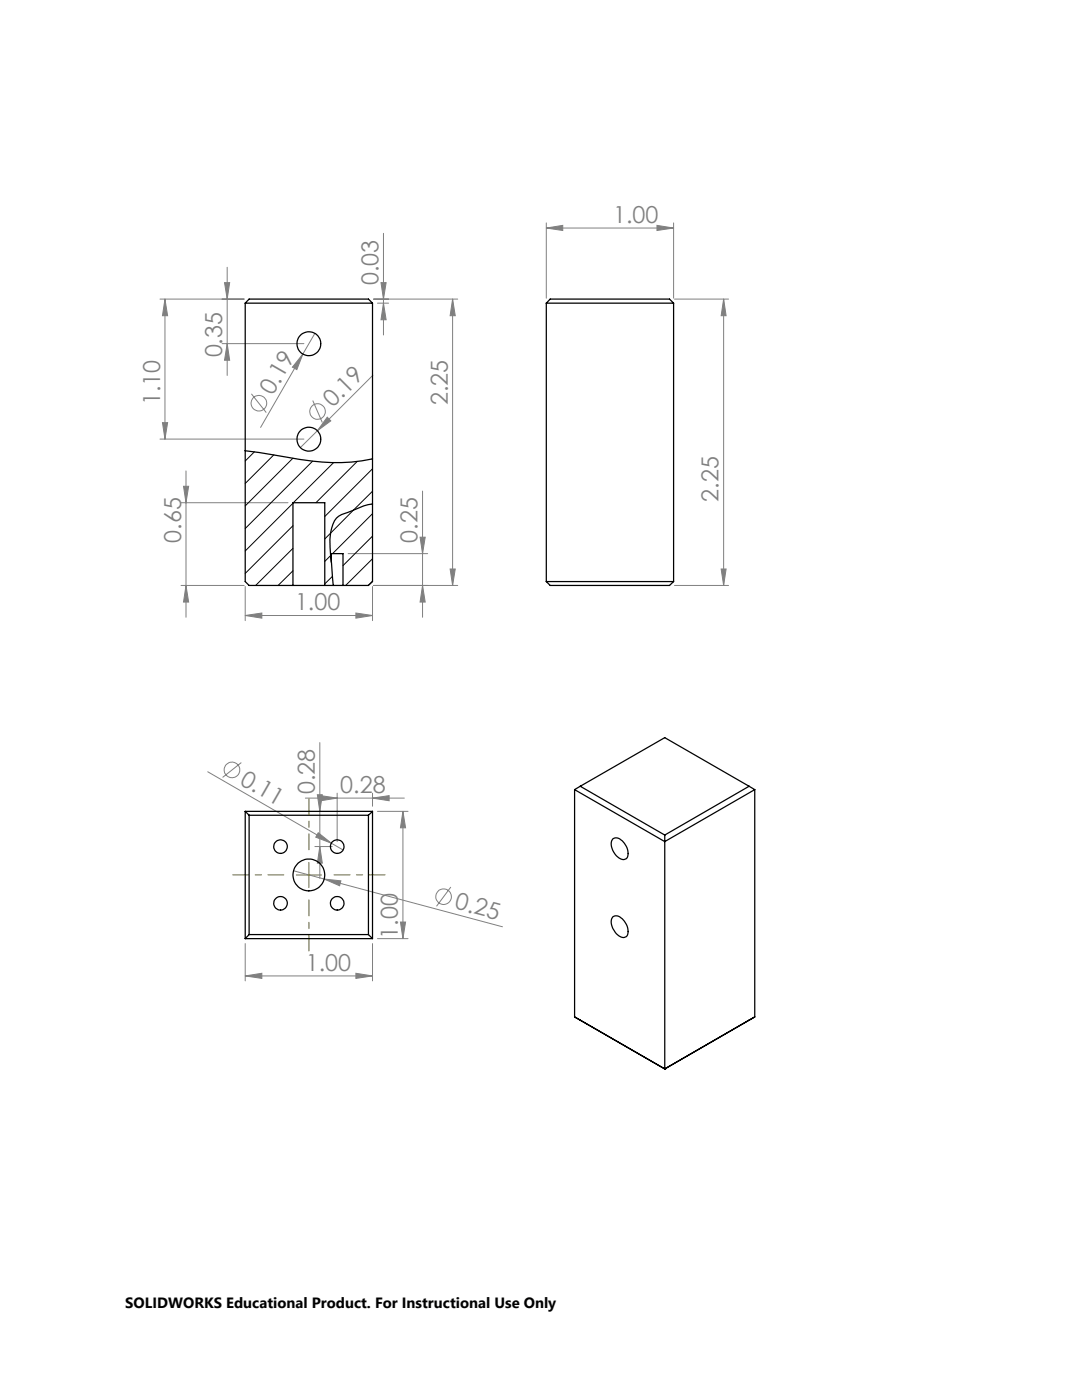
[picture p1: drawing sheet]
<svg xmlns="http://www.w3.org/2000/svg" width="216mm" height="279mm" viewBox="0 0 216 279" stroke-linecap="round" stroke-linejoin="round" font-family="sans-serif">
<g fill="none" stroke="#808080" stroke-width=".2">
<path d="M31.9 59.7h16.8M32.9 59.7l.5 3.3h-1zM32.9 59.7v27.9M44.8 56.4h1l-.5 3.3zM45.3 53.3v21.6M74.5 59.7h16.8M76 56.4h1l-.5 3.3zM76.5 46.6v20.3M90.3 59.7l.5 3.3h-1zM90.3 59.7v57.1M109 45.5l3.3-.5v1zM109 44.5v15"/>
<path d="M109 45.5h25.4M131.1 45l3.3 .5-3.3 .5zM134.4 44.5v15M134.6 59.7h10.8M144.4 59.7l.5 3.3h-1zM144.4 59.7v57.1M44.3 68.6h16.3M45.3 68.6l.5 3.3h-1zM50.2 78.6l2.9 3.7M60.4 70.7l-1.2 3.1-.9-.5zM60.4 70.7l-8.4 14.6M62.4 79.9l1.9 4.4"/>
<path d="M62.8 66.5l-2.4 4.2M74.4 74.9l-11.1 11.1M75.3 60.5h2.2M76.5 60.5l.5 3.3h-1zM31.9 87.6h28.7M32.4 84.3h1l-.5 3.3zM36.6 97h1l-.5 3.3zM37.1 94v29.2M63.3 86l-3.4 3.3M65.3 83.3l.7 .7-2.7 2zM84.3 98v25.2M36.1 116.8h12.6"/>
<path d="M36.1 100.3h21.4M37.1 116.8l.5 3.4h-1zM48.9 117.1v6.8M69.5 110.5h15.8M74.3 117.1v6.8M74.5 116.8h16.8M83.8 107.2h1l-.5 3.3zM84.3 116.8l.5 3.4h-1zM89.8 113.6h1l-.5 3.2zM134.6 116.8h10.8M143.9 113.6h1l-.5 3.2zM48.9 122.8l3.3-.5v1.1z"/>
<path d="M48.9 122.8h25.4M71 122.3l3.3 .5-3.3 .6zM41.5 154l26.9 15.6M48.2 152.2l-3.8 3M60.9 159.3h19.8M63.3 158.6h1l-.5 3.3zM63.8 148.2v27.1M64 158.8l3.3 .5-3.3 .5zM67.3 158.3v9.7M74.3 159.3l3.3-.5v1zM74.3 158.3v2.6M58.6 173.8l6.1 1.6"/>
<path d="M62.8 168.9h3.5M63.5 166.2l2.6 2.1-3.1-1.2zM63.8 168.9l.5 3.4h-1zM64.7 175.4l3.3 .4-.2 1zM64.7 175.4l35.6 9.6M75.3 161.9h6.1M80.4 161.9l.5 3.3h-1zM80.4 161.9v25.4M90 177l-2.9 3.9M48.9 194.8l3.3-.6v1.1zM48.9 188.3v7.5M48.9 194.8h25.4"/>
<path d="M71 194.2l3.3 .6-3.3 .5zM74.3 188.3v7.5M75.3 187.3h6.1M79.9 184h1l-.5 3.3z"/>
<circle cx="51.6" cy="80.5" r="1.56"/>
<circle cx="63.4" cy="82.1" r="1.55"/>
<circle cx="46.3" cy="153.6" r="1.57"/>
<circle cx="88.5" cy="179" r="1.55"/>
</g>
<path d="M56.6 174.6h-10.2M61.6 169.6v-10.2M61.6 179.6v10.2M66.6 174.6h10.2" fill="none" stroke="#808000" stroke-width=".2" stroke-dasharray="15.2 1.3 1.3 1.3" stroke-dashoffset="12"/>
<path d="M59.1 174.6h5M61.6 172.1v5" fill="none" stroke="#808000" stroke-width=".2"/>
<g fill="#808080">
<path d="M63.5 166.2l2.6 2.1-3.1-1.2z"/>
<path d="M65.3 83.3l.7 .7-2.7 2z"/>
<path d="M60.4 70.7l-1.2 3.1-.9-.5z"/>
<path d="M64.7 175.4l3.3 .4-.2 1z"/>
<path d="M71 194.2l3.3 .6-3.3 .5zM48.9 194.8l3.3-.6v1.1z"/>
<path d="M48.9 122.8l3.3-.5v1.1zM71 122.3l3.3 .5-3.3 .6zM109 45.5l3.3-.5v1zM131.1 45l3.3 .5-3.3 .5z"/>
<path d="M37.1 116.8l.5 3.4h-1zM36.6 97h1l-.5 3.3z"/>
<path d="M89.8 113.6h1l-.5 3.2zM90.3 59.7l.5 3.3h-1zM45.3 68.6l.5 3.3h-1zM44.8 56.4h1l-.5 3.3zM32.4 84.3h1l-.5 3.3zM32.9 59.7l.5 3.3h-1zM76.5 60.5l.5 3.3h-1zM76 56.4h1l-.5 3.3zM84.3 116.8l.5 3.4h-1zM83.8 107.2h1l-.5 3.3zM79.9 184h1l-.5 3.3zM80.4 161.9l.5 3.3h-1zM63.8 168.9l.5 3.4h-1zM63.3 158.6h1l-.5 3.3z"/>
<path d="M144.4 59.7l.5 3.3h-1zM143.9 113.6h1l-.5 3.2z"/>
<path d="M64 158.8l3.3 .5-3.3 .5zM74.3 159.3l3.3-.5v1z"/>
</g>
<g fill="none" stroke="#000" stroke-width=".2">
<path d="M50.8 90.2l-1.9 1.8M54.6 90.8l-5.7 5.7M58.5 91.4l-9.6 9.6M62.4 92l-13.5 13.5M66.5 92.4l-8 7.9M71.3 92.1l-8.3 8.2M74.3 93.6l-9.5 9.5M74.3 98l-9.5 9.6M58.5 100.4l-9.6 9.6M58.5 104.9l-9.6 9.5M58.5 109.4l-7.5 7.4M58.5 113.9l-3 2.9"/>
<path d="M66.1 110.7l-1.3 1.3M66.4 115l-1.6 1.5M74.3 102.5l-7.9 8M74.3 107l-5.9 5.9M74.3 111.5l-5.3 5.3M74.3 116l-.9 .8"/>
</g>
<g fill="none" stroke="#000" stroke-width=".25">
<path d="M48.9 60.5h25.4M48.9 60.5v55.6l.8 .7h8.8M48.9 60.5l.8-.8h23.8l.8 .8M74.3 60.5v55.6l-.8 .7h-5.1M109 60.5h25.4M109 60.5l.8-.8h23.8l.8 .8M109 60.5v55.6M134.4 60.5v55.6M48.9 90l8.2 1.2a41 41 0 0 0 17.2 .4M58.5 116.8h6.3M58.5 116.8v-16.5h6.3v16.5M64.8 116.8h1.7"/>
<path d="M66.1 112.2v-1.7h2.3v6.3M66.5 116.8h1.9M74.3 100.6a12.8 12.8 0 0 0-4.3 1.4l-.6 .3a3.7 3.7 0 0 0-3.2 3.1 15.9 15.9 0 0 0-.1 7l.4 4.4M109 116.1l.8 .7h23.8l.8-.7M109 116.1h25.4M114.7 157.6l17.9 10.4 18-10.4M114.7 157.6v45.4M115.8 156.9l16.8 9.8M115.8 156.9l-1.1 .7M115.8 156.9l16.8-9.7 16.9 9.7M149.5 156.9l-16.9 9.8M149.5 156.9l1.1 .7"/>
<path d="M150.6 157.6v45.4M48.9 161.9v25.4M48.9 161.9l.8 .8M48.9 161.9h25.4M49.7 162.7v23.8M49.7 162.7h23.8M73.5 162.7v23.8M74.3 161.9v25.4M74.3 161.9l-.8 .8M122.3 167.4a1.54 1.54 0 0 1 2.1 .7 2.7 2.7 0 0 1 .6 3.3 2.04 2.04 0 0 1-2.6-1.4 2.33 2.33 0 0 1-.1-2.6zM132.6 166.7v46.6M48.9 187.3h25.4"/>
<path d="M49.7 186.5l-.8 .8M49.7 186.5h23.8M73.5 186.5l.8 .8M122.3 183a1.54 1.54 0 0 1 2.1 .6 2.7 2.7 0 0 1 .6 3.3 2.02 2.02 0 0 1-2.6-1.3 2.27 2.27 0 0 1-.1-2.6zM114.7 203l17.9 10.3M114.7 203l1.1 .6M132.6 213.3h.1M150.6 203l-18 10.3"/>
<circle cx="61.6" cy="68.6" r="2.38"/>
<circle cx="61.6" cy="87.6" r="2.38"/>
<circle cx="56" cy="169" r="1.36"/>
<circle cx="61.6" cy="174.6" r="3.2"/>
<circle cx="67.3" cy="169" r="1.35"/>
<circle cx="56" cy="180.3" r="1.35"/>
<circle cx="67.3" cy="180.3" r="1.34"/>
</g>
<g font-size="4.7" fill="#808080">
<text x="122.4" y="44.5">1.00</text>
<text x="75.5" y="56.9" transform="rotate(-90 75.5 56.9)">0.03</text>
<text x="44.3" y="71.3" transform="rotate(-90 44.3 71.3)">0.35</text>
<text x="31.9" y="80.8" transform="rotate(-90 31.9 80.8)">1.10</text>
<text x="54.4" y="79.1" transform="rotate(-60 54.4 79.1)">0.19</text>
<text x="66.4" y="81.5" transform="rotate(-45 66.4 81.5)">0.19</text>
<text x="89.3" y="80.8" transform="rotate(-90 89.3 80.8)">2.25</text>
<text x="143.4" y="100.1" transform="rotate(-90 143.4 100.1)">2.25</text>
<text x="36.1" y="108.3" transform="rotate(-90 36.1 108.3)">0.65</text>
<text x="83.3" y="108.3" transform="rotate(-90 83.3 108.3)">0.25</text>
<text x="58.9" y="121.8">1.00</text>
<text x="47.7" y="156.4" transform="rotate(30 47.7 156.4)">0.11</text>
<text x="62.8" y="158.5" transform="rotate(-90 62.8 158.5)">0.28</text>
<text x="67.9" y="158.3">0.28</text>
<text x="90.6" y="181.3" transform="rotate(15 90.6 181.3)">0.25</text>
<text x="79.4" y="187.3" transform="rotate(-90 79.4 187.3)">1.00</text>
<text x="61" y="193.7">1.00</text>
</g>
<text font-size="3" x="25" y="261.1">SOLIDWORKS Educational Product. For Instructional Use Only</text>
</svg>
